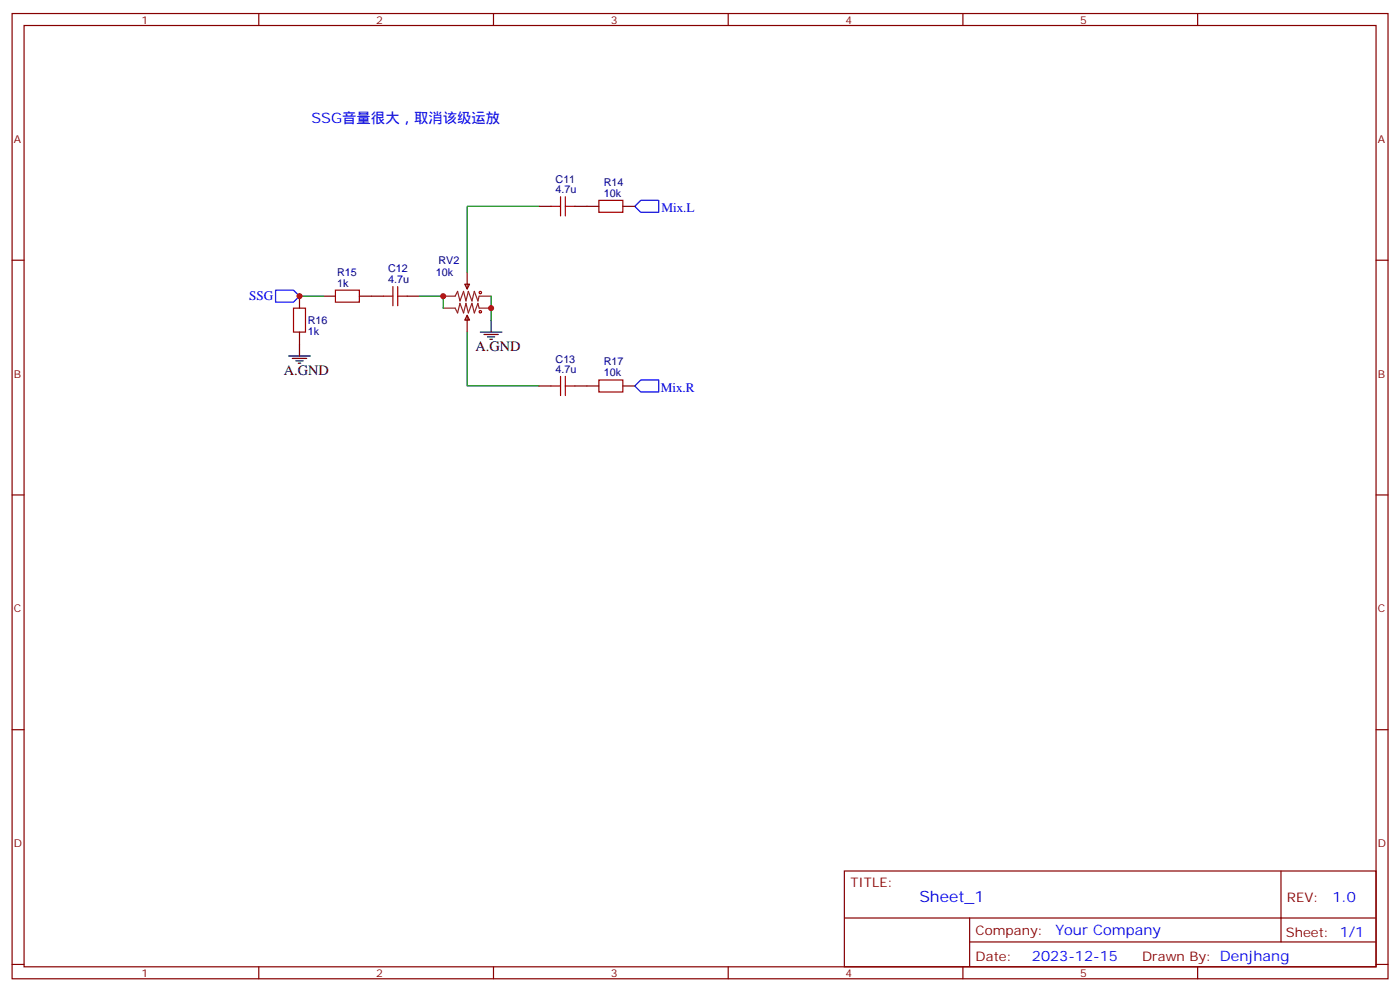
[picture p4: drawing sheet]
<svg xmlns="http://www.w3.org/2000/svg" width="412mm" height="292mm" viewBox="0 0 412 292" stroke-linecap="round" stroke-linejoin="round" font-family="sans-serif">
<g fill="none" stroke="#870000" stroke-width=".35">
<path d="M3.6 4h405.3v284.3h-405.3zM7.1 7.5h398.3v277.3h-398.3zM76.2 4v3.5M145.4 4v3.5M214.5 4v3.5M283.7 4v3.5M352.8 4v3.5M3.6 76.7h3.5M158.8 60.8h3.5M169.4 60.8h7M183.5 60.8h3.5M405.4 76.7h3.5"/>
<path d="M88.2 87.2v3.6M88.2 97.8v3.6M95.3 87.2h3.5M105.9 87.2h7M120 87.2h3.5M136.9 83.7h1.4l-.7 1.4zM137.6 92.9l.7 1.4h-1.4zM137.6 80.2v4.9M137.6 92.9v4.9M158.8 113.7h3.5M169.4 113.7h7M183.5 113.7h3.5"/>
<path d="M3.6 145.8h3.5M405.4 145.8h3.5M3.6 214.9h3.5M405.4 214.9h3.5M248.7 256.6h156.7v28.2h-156.7zM377.4 256.6v20.9M248.8 270.4h156.4M285.7 277.5h119.5M285.7 270.4v14.1M3.6 284.1h3.5M76.2 284.8v3.5M145.4 284.8v3.5"/>
<path d="M214.5 284.8v3.5M283.7 284.8v3.5M352.8 284.8v3.5M405.4 284.1h3.5"/>
</g>
<g fill="none" stroke="#a10000" stroke-width=".35">
<path d="M165.1 58v5.6M166.5 58v5.6M176.4 59h7.1v3.5h-7.1zM162.3 60.8h2.8M166.5 60.8h2.9M86.5 90.8h3.5v7h-3.5zM98.8 85.5h7.1v3.5h-7.1zM112.9 87.2h2.8M115.7 84.4v5.7M117.2 87.2h2.8M117.2 84.4v5.7M162.3 113.7h2.8"/>
<path d="M165.1 110.9v5.6M166.5 110.9v5.6M166.5 113.7h2.9M176.4 111.9h7.1v3.6h-7.1z"/>
<circle cx="141.5" cy="91.8" r=".35"/>
<circle cx="141.5" cy="86.2" r=".35"/>
</g>
<path d="M130.6 87.2h3.5l.7-1.4 .7 2.9 1.1-2.9 .7 2.9 .7-2.9 1 2.9 .7-2.9 1.1 2.9 .3-1.5h3.6M130.6 90.8h3.5l.7 1.4 .7-2.8 1.1 2.8 .7-2.8 .7 2.8 1-2.8 .7 2.8 1.1-2.8 .3 1.4h3.6" fill="none" stroke="#8c2424" stroke-width=".35"/>
<path d="M141.5 97.8h6.3M142.6 98.5h4.2M143.6 99.2h2.1M144.3 99.9h.7M144.7 94.3v3.5M85.1 104.9h6.3M86.1 105.6h4.2M87.2 106.3h2.1M87.9 107h.7M88.2 101.4v3.5" fill="none" stroke="#000" stroke-width=".35"/>
<path d="M158.8 60.8h-21.2v19.4M88.2 87.2h7.1M123.5 87.2h7.1v3.6M137.6 97.8v15.9h21.2M144.7 87.2v7.1" fill="none" stroke="#008700" stroke-width=".35"/>
<path d="M188.8 59h5.3v3.5h-5.3l-1.8-1.7zM81.2 85.5h5.3l1.7 1.7-1.7 1.8h-5.3zM188.8 111.9h5.3v3.6h-5.3l-1.8-1.8z" fill="none" stroke="#00f" stroke-width=".35"/>
<g fill="#c00">
<circle cx="144.7" cy="90.8" r=".88"/>
<circle cx="130.6" cy="87.2" r=".88"/>
<circle cx="88.2" cy="87.2" r=".88"/>
</g>
<text font-size="4.6" fill="#00f" x="270.8" y="265.6">Sheet_1</text>
<g font-size="4.2" fill="#00f">
<text x="91.8" y="36.1">SSG音量很大，取消该级运放</text>
<text x="392.5" y="265.8">1.0</text>
<text x="310.9" y="275.4">Your Company</text>
<text x="304" y="283.2">2023-12-15</text>
</g>
<g font-size="4.2">
<text x="140.1" y="103.5">A.GND</text>
<text x="83.6" y="110.5">A.GND</text>
</g>
<g font-size="3.9" fill="#00f">
<text x="194.8" y="62.5">Mix.L</text>
<text x="73.4" y="88.5">SSG</text>
<text x="194.6" y="115.5">Mix.R</text>
</g>
<g font-size="3.9" fill="#800">
<text x="250.5" y="261.2">TITLE:</text>
<text x="379.1" y="265.8">REV:</text>
<text x="287.4" y="275.4">Company:</text>
<text x="378.8" y="276">Sheet: 1/1</text>
<text x="287.4" y="283">Date:</text>
<text x="336.5" y="283.1">Drawn By: Denjhang</text>
</g>
<g font-size="3.2" fill="#800">
<text x="41.7" y="7">1</text>
<text x="110.8" y="7">2</text>
<text x="180" y="7">3</text>
<text x="249.1" y="7">4</text>
<text x="318.2" y="7">5</text>
<text x="4.1" y="42.1">A</text>
<text x="405.9" y="42.1">A</text>
<text x="4.1" y="111.2">B</text>
<text x="405.9" y="111.2">B</text>
<text x="4.1" y="180.4">C</text>
<text x="405.9" y="180.4">C</text>
<text x="4.1" y="249.5">D</text>
<text x="405.9" y="249.5">D</text>
<text x="41.7" y="287.8">1</text>
<text x="110.8" y="287.8">2</text>
<text x="180" y="287.8">3</text>
<text x="249.1" y="287.8">4</text>
<text x="318.2" y="287.8">5</text>
</g>
<g font-size="3.2" fill="#000080">
<text x="163.7" y="53.9">C11</text>
<text x="163.7" y="56.9">4.7u</text>
<text x="177.8" y="58">10k</text>
<text x="177.8" y="54.7">R14</text>
<text x="129.2" y="77.8">RV2</text>
<text x="99.3" y="81.3">R15</text>
<text x="114.3" y="83.4">4.7u</text>
<text x="114.3" y="80.2">C12</text>
<text x="128.4" y="81.3">10k</text>
<text x="99.3" y="84.4">1k</text>
<text x="90.7" y="95.5">R16</text>
<text x="90.7" y="98.6">1k</text>
<text x="163.7" y="106.8">C13</text>
<text x="177.8" y="107.7">R17</text>
<text x="163.7" y="109.8">4.7u</text>
<text x="177.8" y="110.9">10k</text>
</g>
</svg>
